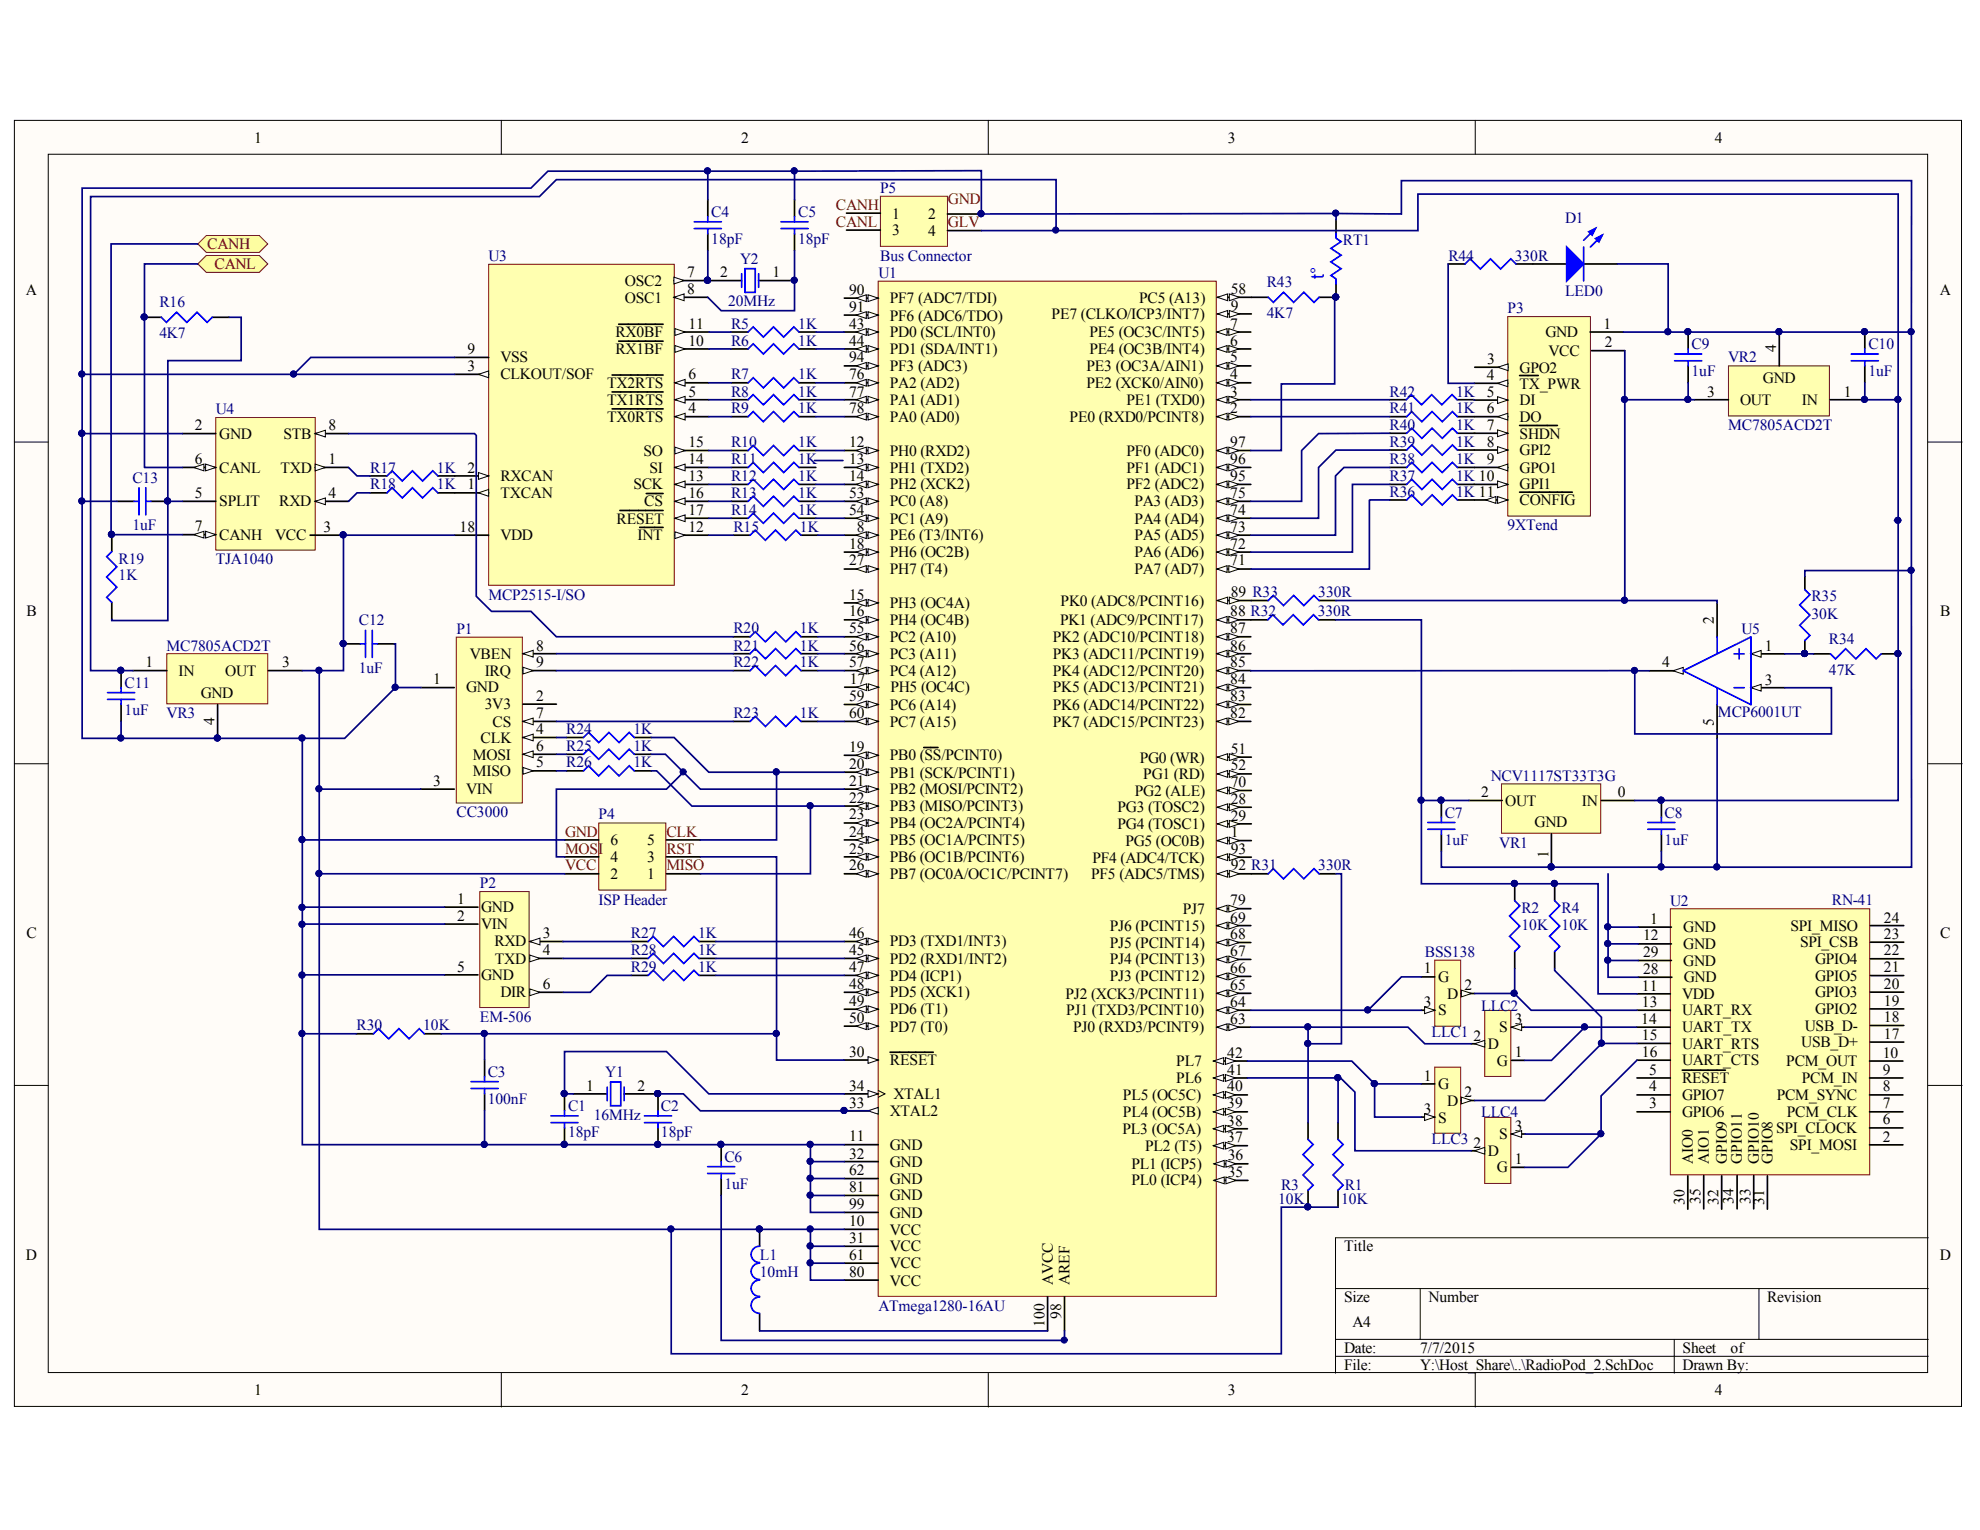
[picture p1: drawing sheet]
# Altium schematic sheet RadioPod_2.SchDoc
size A4

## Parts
C1  value 18pF  [1608[0603]]  (hidden comment: Cap Semi)
C2  value 18pF  [1608[0603]]  (hidden comment: Cap Semi)
C3  value 100nF  [1608[0603]]  (hidden comment: Cap Semi)
C4  value 18pF  [1608[0603]]  (hidden comment: Cap Semi)
C5  value 18pF  [1608[0603]]  (hidden comment: Cap Semi)
C6  value 1uF  [1608[0603]]  (hidden comment: Cap Semi)
C7  value 1uF  [1608[0603]]  (hidden comment: Cap Semi)
C8  value 1uF  [1608[0603]]  (hidden comment: Cap Semi)
C9  value 1uF  [1608[0603]]  (hidden comment: Cap Semi)
C10  value 1uF  [1608[0603]]  (hidden comment: Cap Semi)
C11  value 1uF  [1608[0603]]  (hidden comment: Cap Semi)
C12  value 1uF  [1608[0603]]  (hidden comment: Cap Semi)
C13  value 1uF  [1608[0603]]  (hidden comment: Cap Semi)
D1  LED2  [3.2X1.6X1.1]
L1  value 10mH  [0402-A]  (hidden comment: Inductor)
LLC1  BSS138  [SOT-23]
LLC2  BSS138  [SOT-23]  (value not drawn)
LLC3  BSS138  [SOT-23]  (value not drawn)
LLC4  BSS138  [SOT-23]  (value not drawn)
P1  CC3000  [hdr1X9]
P2  EM-506  [EM_506]
P3  9XTend  [9XTend Header]
P4  ISP Header  [HDR2X3]
P5  Bus Connector  [HDR2X2]
R1  value 10K  [J1-0603]  (hidden comment: Res3)
R2  value 10K  [J1-0603]  (hidden comment: Res3)
R3  value 10K  [J1-0603]  (hidden comment: Res3)
R4  value 10K  [J1-0603]  (hidden comment: Res3)
R5  value 1K  [J1-0603]  (hidden comment: Res3)
R6  value 1K  [J1-0603]  (hidden comment: Res3)
R7  value 1K  [J1-0603]  (hidden comment: Res3)
R8  value 1K  [J1-0603]  (hidden comment: Res3)
R9  value 1K  [J1-0603]  (hidden comment: Res3)
R10  value 1K  [J1-0603]  (hidden comment: Res3)
R11  value 1K  [J1-0603]  (hidden comment: Res3)
R12  value 1K  [J1-0603]  (hidden comment: Res3)
R13  value 1K  [J1-0603]  (hidden comment: Res3)
R14  value 1K  [J1-0603]  (hidden comment: Res3)
R15  value 1K  [J1-0603]  (hidden comment: Res3)
R16  value 4K7  [J1-0603]  (hidden comment: Res3)
R17  value 1K  [J1-0603]  (hidden comment: Res3)
R18  value 1K  [J1-0603]  (hidden comment: Res3)
R19  value 1K  [J1-0603]  (hidden comment: Res3)
R20  value 1K  [J1-0603]  (hidden comment: Res3)
R21  value 1K  [J1-0603]  (hidden comment: Res3)
R22  value 1K  [J1-0603]  (hidden comment: Res3)
R23  value 1K  [J1-0603]  (hidden comment: Res3)
R24  value 1K  [J1-0603]  (hidden comment: Res3)
R25  value 1K  [J1-0603]  (hidden comment: Res3)
R26  value 1K  [J1-0603]  (hidden comment: Res3)
R27  value 1K  [J1-0603]  (hidden comment: Res3)
R28  value 1K  [J1-0603]  (hidden comment: Res3)
R29  value 1K  [J1-0603]  (hidden comment: Res3)
R30  value 10K  [J1-0603]  (hidden comment: Res3)
R31  value 330R  [J1-0603]  (hidden comment: Res3)
R32  value 330R  [J1-0603]  (hidden comment: Res3)
R33  value 330R  [J1-0603]  (hidden comment: Res3)
R34  value 47K  [J1-0603]  (hidden comment: Res3)
R35  value 30K  [J1-0603]  (hidden comment: Res3)
R36  value 1K  [J1-0603]  (hidden comment: Res3)
R37  value 1K  [J1-0603]  (hidden comment: Res3)
R38  value 1K  [J1-0603]  (hidden comment: Res3)
R39  value 1K  [J1-0603]  (hidden comment: Res3)
R40  value 1K  [J1-0603]  (hidden comment: Res3)
R41  value 1K  [J1-0603]  (hidden comment: Res3)
R42  value 1K  [J1-0603]  (hidden comment: Res3)
R43  value 4K7  [J1-0603]  (hidden comment: Res3)
R44  value 330R  [J1-0603]  (hidden comment: Res3)
RT1  Res Thermal  [6-0805_N]  (value not drawn)
U1  ATmega1280-16AU  [100A_N]
U2  RN-41  [RN41]
U3  MCP2515-I/SO  [SOIC-SO18_N]
U4  TJA1040  [SO8_L]
U5  MCP6001UT  [SOT-23-OT5_N]
VR1  NCV1117ST33T3G  [SOT223_M]
VR2  MC7805ACD2T  [936-03]
VR3  MC7805ACD2T  [936-03]
Y1  16MHz  [R38]
Y2  20MHz  [R38]

## Ports
CANH (bidir), CANL (bidir)

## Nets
CANH: R19.2 U4.7(CANH) ; port CANH
CANL: R16.2 U4.6(CANL) ; port CANL
CLK: P4.5 R24.2 U1.20(PB1_(SCK/PCINT1))
GLV: C8.2 C10.1 C11.2 P5.4 R34.1 VR1.2(OUT) VR2.1(IN) VR3.1(IN)
GND: C1.1 C2.1 C3.1 C4.2 C5.2 C6.2 C7.1 C8.1 C9.2 C10.2 C11.1 C12.1 C13.1 D1.2(K) P2.1(GND) P2.5(GND) P3.1(GND) P4.6 P5.2 R30.1 R35.1 RT1.2 U1.11(GND) U1.32(GND) U1.62(GND) U1.81(GND) U1.99(GND) U3.3(CLKOUT/SOF) U3.9(VSS) U4.2(GND) U5.2(VSS) VR1.1(GND) VR2.4(GND) VR3.4(GND)
MISO: P4.1 R26.2 U1.22(PB3_(MISO/PCINT3))
MOSI: P4.4 R25.2 U1.21(PB2_(MOSI/PCINT2))
RST: C3.2 P4.3 R30.2 U1.30(~{RESET})
VCC_VR1: C7.2 R2.1 R4.1 R32.2 U2.11(VDD) VR1.3(IN)
VCC_VR2: C9.1 P3.2(VCC) R33.2 U5.5(VDD) VR2.3(OUT)
VCC_VR3: C12.2 L1.2 P2.2(VIN) P4.2 R1.2 R3.2 R31.2 U1.10(VCC) U1.31(VCC) U1.61(VCC) U1.80(VCC) U3.18(VDD) U4.3(VCC) VR3.3(OUT)
NetC1_2: C1.2 U1.34(XTAL1) Y1.1(OSC1)
NetC2_2: C2.2 U1.33(XTAL2) Y1.2(OSC2)
NetC4_1: C4.1 U3.7(OSC2) Y2.2(OSC2)
NetC5_1: C5.1 U3.8(OSC1) Y2.1(OSC1)
NetC6_1: C6.1 U1.98(AREF)
NetC13_2: C13.2 R16.1 R19.1 U4.5(SPLIT)
NetD1_1: D1.1(A) R44.2
NetL1_1: L1.1 U1.100(AVCC)
NetLLC1_1: LLC1.1(G) LLC1.3(S) U1.64(PJ1_(TXD3/PCINT10))
NetLLC1_2: LLC1.2(D) R2.2 U2.13(UART_RX)
NetLLC2_1: LLC2.1(G) LLC2.3(S) U2.14(UART_TX)
NetLLC2_2: LLC2.2(D) R3.1 U1.63(PJ0_(RXD3/PCINT9))
NetLLC3_1: LLC3.1(G) LLC3.3(S) U1.66(PJ3_(PCINT12))
NetLLC3_2: LLC3.2(D) R4.2 U2.15(UART_RTS)
NetLLC4_1: LLC4.1(G) LLC4.3(S) U2.16(UART_CTS)
NetLLC4_2: LLC4.2(D) R1.1 U1.65(PJ2_(XCK3/PCINT11))
NetP1_1: P1.1(GND) R21.1
NetP1_2: P1.2(3V3) R22.1
NetP1_6: P1.6(MOSI) R24.1
NetP1_7: P1.7(CS) R25.1
NetP1_8: P1.8(VBEN) R26.1
NetP2_3: P2.3(RXD) R27.1
NetP2_4: P2.4(TXD) R28.1
NetP2_6: P2.6(DIR) R29.1
NetP3_4: P3.4(~{TX}_PWR) R44.1
NetP3_5: P3.5(DI) R42.2
NetP3_6: P3.6(DO) R41.2
NetP3_7: P3.7(~{SHDN}) R40.2
NetP3_8: P3.8(GPI2) R39.2
NetP3_9: P3.9(GPO1) R38.2
NetP3_10: P3.10(GPI1) R37.2
NetP3_11: P3.11(~{CONFIG}) R36.2
NetR5_1: R5.1 U3.11(~{RX0BF})
NetR5_2: R5.2 U1.17(PH5_(OC4C))
NetR6_1: R6.1 U3.10(~{RX1BF})
NetR6_2: R6.2 U1.18(PH6_(OC2B))
NetR7_1: R7.1 U3.6(~{TX2RTS})
NetR7_2: R7.2 U1.9(PE7_(CLKO/ICP3/INT7))
NetR8_1: R8.1 U3.5(~{TX1RTS})
NetR8_2: R8.2 U1.8(PE6_(T3/INT6))
NetR9_1: R9.1 U3.4(~{TX0RTS})
NetR9_2: R9.2 U1.7(PE5_(OC3C/INT5))
NetR10_1: R10.1 U3.15(SO)
NetR10_2: R10.2 U1.12(PH0_(RXD2))
NetR11_1: R11.1 U3.14(SI)
NetR11_2: R11.2 U1.13(PH1_(TXD2))
NetR12_1: R12.1 U3.13(SCK)
NetR12_2: R12.2 U1.14(PH2_(XCK2))
NetR13_1: R13.1 U3.16(~{CS})
NetR13_2: R13.2 U1.15(PH3_(OC4A))
NetR14_1: R14.1 U3.17(~{RESET})
NetR14_2: R14.2 U1.16(PH4_(OC4B))
NetR15_1: R15.1 U3.12(~{INT})
NetR15_2: R15.2 U1.6(PE4_(OC3B/INT4))
NetR17_1: R17.1 U4.1(TXD)
NetR17_2: R17.2 U3.2(RXCAN)
NetR18_1: R18.1 U4.4(RXD)
NetR18_2: R18.2 U3.1(TXCAN)
NetR20_1: R20.1 U4.8(STB)
NetR20_2: R20.2 U1.5(PE3_(OC3A/AIN1))
NetR21_2: R21.2 U1.24(PB5_(OC1A/PCINT5))
NetR22_2: R22.2 U1.25(PB6_(OC1B/PCINT6))
NetR23_2: R23.2 U1.23(PB4_(OC2A/PCINT4))
NetR27_2: R27.2 U1.46(PD3_(TXD1/INT3))
NetR28_2: R28.2 U1.45(PD2_(RXD1/INT2))
NetR29_2: R29.2 U1.47(PD4_(ICP1))
NetR31_1: R31.1 U1.92(PF5_(ADC5/TMS))
NetR32_1: R32.1 U1.88(PK1_(ADC9/PCINT17))
NetR33_1: R33.1 U1.89(PK0_(ADC8/PCINT16))
NetR34_2: R34.2 R35.2 U5.1(VIN+)
NetR36_1: R36.1 U1.71(PA7_(AD7))
NetR37_1: R37.1 U1.72(PA6_(AD6))
NetR38_1: R38.1 U1.73(PA5_(AD5))
NetR39_1: R39.1 U1.74(PA4_(AD4))
NetR40_1: R40.1 U1.75(PA3_(AD3))
NetR41_1: R41.1 U1.2(PE0_(RXD0/PCINT8))
NetR42_1: R42.1 U1.3(PE1_(TXD0))
NetR43_1: R43.1 U1.79(PJ7)
NetR43_2: R43.2 RT1.1 U1.82(PK7_(ADC15/PCINT23))
NetU1_85: U1.85(PK4_(ADC12/PCINT20)) U5.3(VIN-) U5.4(VOUT)
NetU2_1: U2.1(GND) U2.12(GND) U2.28(GND) U2.29(GND)

Not connected (* = marked no-connect by the designer): P1 3(VIN) 4(CLK) 5(MISO) 9(IRQ); P3 3(GPO2); P5 1 3; R23 1; U1 1(PG5_(OC0B)) 4(PE2_(XCK0/AIN0)) 19(PB0_(~{SS}/PCINT0)) 26(PB7_(OC0A/OC1C/PCINT7)) 27(PH7_(T4)) 28(PG3_(TOSC2)) 29(PG4_(TOSC1)) 35(PL0_(ICP4)) 36(PL1_(ICP5)) 37(PL2_(T5)) 38(PL3_(OC5A)) 39(PL4_(OC5B)) 40(PL5_(OC5C)) 41(PL6) 42(PL7) 43(PD0_(SCL/INT0)) 44(PD1_(SDA/INT1)) 48(PD5_(XCK1)) 49(PD6_(T1)) 50(PD7_(T0)) 51(PG0_(WR)) 52(PG1_(RD)) 53(PC0_(A8)) 54(PC1_(A9)) 55(PC2_(A10)) 56(PC3_(A11)) 57(PC4_(A12)) 58(PC5_(A13)) 59(PC6_(A14)) 60(PC7_(A15)) 67(PJ4_(PCINT13)) 68(PJ5_(PCINT14)) 69(PJ6_(PCINT15)) 70(PG2_(ALE)) 76(PA2_(AD2)) 77(PA1_(AD1)) 78(PA0_(AD0)) 83(PK6_(ADC14/PCINT22)) 84(PK5_(ADC13/PCINT21)) 86(PK3_(ADC11/PCINT19)) 87(PK2_(ADC10/PCINT18)) 90(PF7_(ADC7/TDI)) 91(PF6_(ADC6/TDO)) 93(PF4_(ADC4/TCK)) 94(PF3_(ADC3)) 95(PF2_(ADC2)) 96(PF1_(ADC1)) 97(PF0_(ADC0)); U2 2(SPI_MOSI) 3(GPIO6) 4(GPIO7) 5(~{RESET}) 6(SPI_CLOCK) 7(PCM_CLK) 8(PCM_SYNC) 9(PCM_IN) 10(PCM_OUT) 17(USB_D+) 18(USB_D-) 19(GPIO2) 20(GPIO3) 21(GPIO5) 22(GPIO4) 23(SPI_CSB) 24(SPI_MISO) 30(AIO0) 31(GPIO8) 32(GPIO9) 33(GPIO10) 34(GPIO11) 35(AIO1); VR1 4

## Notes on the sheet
- Labels drawn without touching a wire or pin: CANH, CANL, GND
